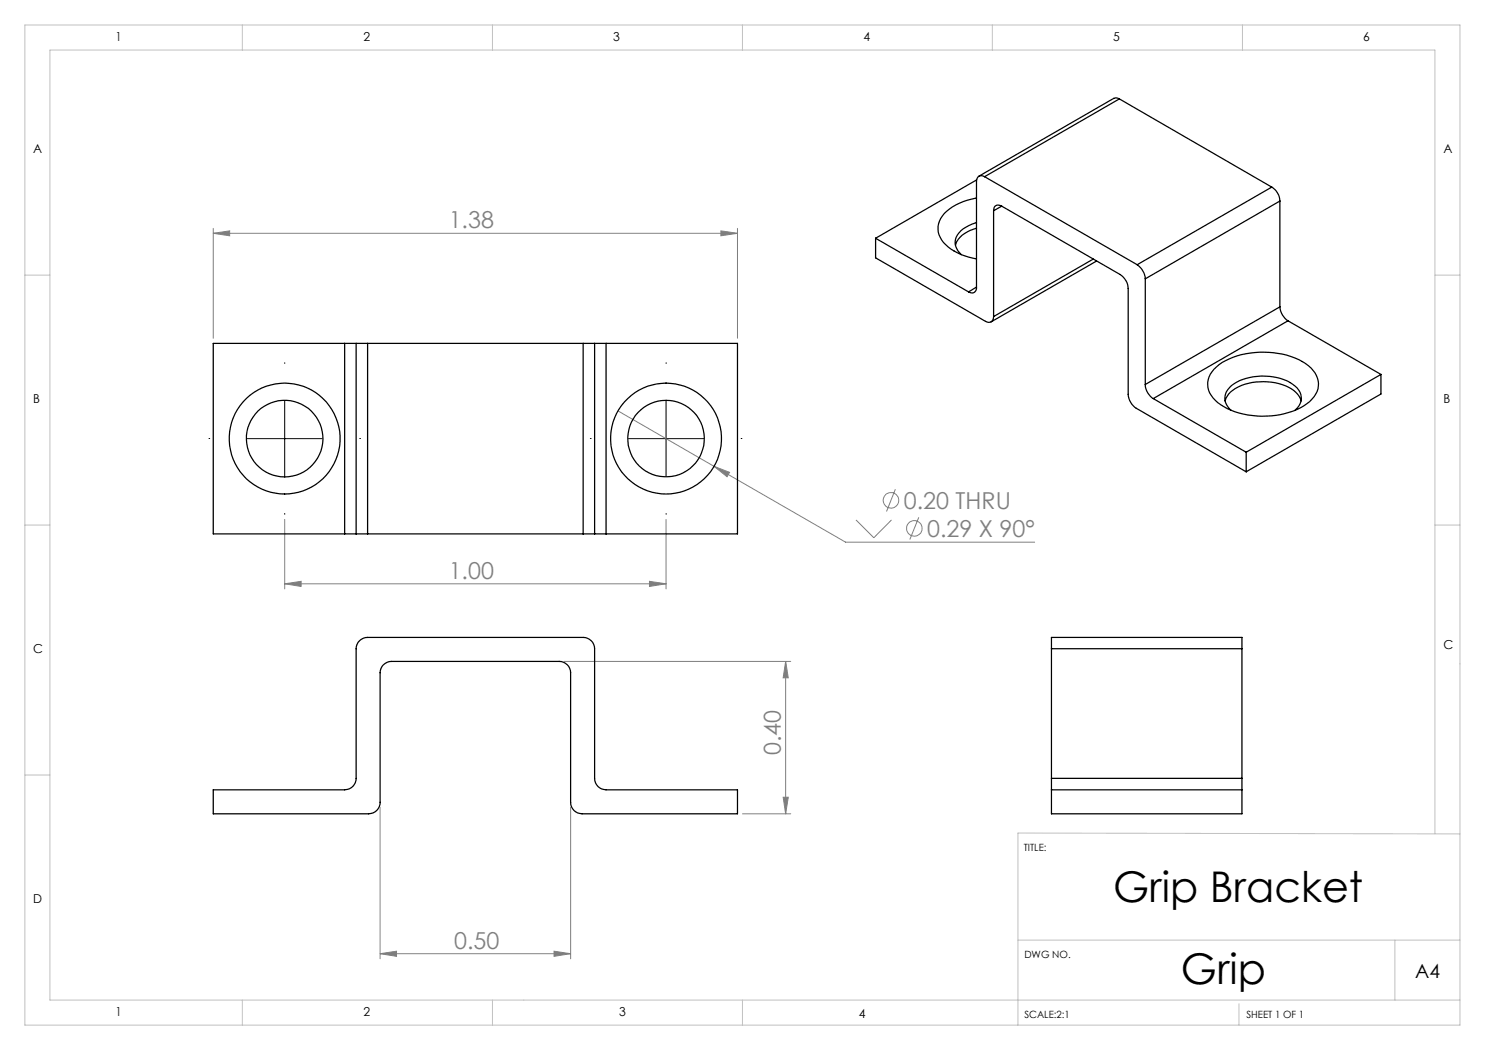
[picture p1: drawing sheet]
<svg xmlns="http://www.w3.org/2000/svg" width="297mm" height="210mm" viewBox="0 0 297 210" stroke-linecap="round" stroke-linejoin="round" font-family="sans-serif">
<g fill="none" stroke="#808080" stroke-width=".2">
<path d="M42.7 46.7l3.2-.5v1zM42.7 45.7v22M42.7 46.7h104.8M144.2 46.2l3.3 .5-3.3 .5zM147.5 45.7v22M123.6 82.2l45.5 26.2h37.8M142.8 93.3l3.1 1.2-.5 .8zM179.1 97.9l-1.8 4.4M56.9 116.8l3.3-.5v1zM56.9 103.9v13.9M56.9 116.8h76.3M129.9 116.3l3.3 .5-3.3 .5z"/>
<path d="M133.2 103.9v13.9M171.2 104l3.6 3.6 3.5-3.6M183.8 103.5l-1.8 4.4M112.8 132.3h45.4M157.1 132.3v30.5M157.1 132.3l.6 3.3h-1.1zM156.6 159.4h1.1l-.6 3.4zM76 161.5v30.3M114.1 161.5v30.3M148.5 162.8h9.7M76 190.7l3.3-.5v1.1zM76 190.7h38.1"/>
<path d="M110.8 190.2l3.3 .5-3.3 .6z"/>
<circle cx="178.2" cy="100.1" r="1.55"/>
<circle cx="182.9" cy="105.7" r="1.55"/>
</g>
<path d="M56.9 72.7v-.2M133.2 72.7v-.2M41.9 87.7h-.1M71.9 87.7h.2M118.2 87.7h-.1M148.2 87.7h.2M56.9 102.7v.2M133.2 102.7v.2" fill="none" stroke="#000" stroke-width=".2" stroke-dasharray="15.2 1.3 1.3 1.3"/>
<path d="M49.4 87.7h15M56.9 80.2v15M125.7 87.7h15M133.2 80.2v15" fill="none" stroke="#000" stroke-width=".2"/>
<g fill="none" stroke="#c0c0c0" stroke-width=".2">
<path d="M5 5h287v200h-287zM48.5 5v5M98.5 5v5M148.5 5v5M198.5 5v5M248.5 5v5M5 55h5M287 55h5M5 105h5M287 105h5M5 155h5M287 166.7v-156.7h-277v190h282"/>
<path d="M292 166.8l-88.4-.2v38.4M203.6 188h88.4M279 188v12M48.5 200v5M98.5 200v5M148.5 200v5M247.8 200.8v4.2"/>
</g>
<g fill="#808080">
<path d="M76 190.7l3.3-.5v1.1zM110.8 190.2l3.3 .5-3.3 .6zM42.7 46.7l3.2-.5v1zM144.2 46.2l3.3 .5-3.3 .5zM56.9 116.8l3.3-.5v1zM129.9 116.3l3.3 .5-3.3 .5zM142.8 93.3l2.6 2 .5-.8z"/>
<path d="M157.1 132.3l.6 3.3h-1.1zM156.6 159.4h1.1l-.6 3.4z"/>
</g>
<g fill="none" stroke="#000" stroke-width=".25">
<path d="M223.9 19.8a1.12 1.12 0 0 0-1.2-.1l-26.9 15.5M223.9 19.8l-27 15.5M223.9 19.8l30.5 17.6M195.3 39.6a10.4 10.4 0 0 0-7.2 4.1 4.2 4.2 0 0 0 1.5 5.7 12.1 12.1 0 0 0 5.7 2.4M195.3 36l-20.2 11.7M196.9 35.3a1 1 0 0 0-1.1-.1 1 1 0 0 0-.5 1.1v21.1M196.9 35.3l30.5 17.6M254.4 37.4a3.4 3.4 0 0 1 1.6 2.8M254.4 37.4l-27 15.5M175.1 47.7v3.9l22 12.7a1 1 0 0 0 1.1 .1 1 1 0 0 0 .5-1.1M175.1 47.7l18.6 10.7M195.3 57.4a.97 .97 0 0 1-.5 1.1 .97 .97 0 0 1-1.1-.1"/>
<path d="M195.3 44.5a5.6 5.6 0 0 0-4.2 3.4 3.1 3.1 0 0 0 1.2 3M195.3 45.6a5.3 5.3 0 0 0-4.2 3.5M195.3 57.4l-1.6 1M198.7 42.1v21.2M200.3 41.2l23.7 13.7a3.5 3.5 0 0 1 1.6 2.8v21.2a3.7 3.7 0 0 0 1.7 2.8l21.9 12.7M200.3 41.2a.99 .99 0 0 0-1.1-.1 .99 .99 0 0 0-.5 1M200.3 41.2l-1.6 .9M218.7 51.8l-20 11.5M219.3 52.2l-21.1 12.2M227.4 52.9a3.8 3.8 0 0 1 1.7 2.9M229.1 55.8v21.1M256 40.2l-26.9 15.6"/>
<path d="M256 40.2v21.2M68.9 68.7h2.3M68.9 68.7h-26.2v38.1h26.2M68.9 68.7v38.1M71.2 68.7h2.3M71.2 68.7v38.1M73.5 68.7v38.1M73.5 68.7h43.1M116.6 68.7h2.3M116.6 68.7v38.1M118.9 68.7h2.3M118.9 68.7v38.1"/>
<path d="M121.2 68.7h26.3v38.1h-26.3M121.2 68.7v38.1M229.1 76.9a3.5 3.5 0 0 0 1.5 2.8M230.6 79.7l18.6 10.7M242.8 73.8a13.7 13.7 0 0 1 10-3.4 14.1 14.1 0 0 1 9.4 3.2 4.3 4.3 0 0 1-.3 6.7 16.2 16.2 0 0 1-14.1 2.3 8.8 8.8 0 0 1-6.1-4.5 4.2 4.2 0 0 1 1.1-4.3zM256 61.4a3.7 3.7 0 0 0 1.6 2.8M256 61.4l-26.9 15.5M257.6 64.2l-27 15.5M257.6 64.2l18.6 10.7M276.2 74.9l-27 15.5M276.2 74.9v3.9l-27 15.6M245 80.2a4.8 4.8 0 0 1 3.2-3.1 11.9 11.9 0 0 1 10.6 1l.8 .8 .6 1.3"/>
<path d="M246.2 82a3 3 0 0 1 .1-4.9 11.4 11.4 0 0 1 12.3-.2 3 3 0 0 1 .4 5.1M249.2 90.4v4M68.9 106.8h2.3M71.2 106.8h2.3M73.5 106.8h43.1M116.6 106.8h2.3M118.9 106.8h2.3M71.9 128.2a2.31 2.31 0 0 1 1.6-.7h43.1a2.29 2.29 0 0 1 2.3 2.2v26a2.29 2.29 0 0 0 2.3 2.3h26.3v4.8h-31.1a2.29 2.29 0 0 1-2.3-2.3v-26a2.29 2.29 0 0 0-2.3-2.2h-33.5a2.29 2.29 0 0 0-2.3 2.2v26a2.29 2.29 0 0 1-2.3 2.3h-31v-4.8h26.2a2.29 2.29 0 0 0 2.3-2.3v-26a2.31 2.31 0 0 1 .7-1.5zM210.3 129.7v-2.2h38.1v2.2M210.3 129.7v26M210.3 129.7h38.1M248.4 129.7v26"/>
<path d="M210.3 155.7v2.3M210.3 158v4.8h38.1v-4.8M210.3 158h38.1M210.3 155.7h38.1M248.4 155.7v2.3"/>
<circle cx="56.9" cy="87.7" r="11.1"/>
<circle cx="56.9" cy="87.7" r="7.6"/>
<circle cx="133.2" cy="87.7" r="7.7"/>
<circle cx="133.2" cy="87.7" r="11.1"/>
</g>
<g font-size="8.5">
<text x="222.6" y="180.3">Grip Bracket</text>
<text x="236.2" y="196.7">Grip</text>
</g>
<g font-size="4.7" fill="#808080">
<text x="89.7" y="45.6">1.38</text>
<text x="180.8" y="101.8">0.20 THRU</text>
<text x="185.4" y="107.4">0.29 X 90°</text>
<text x="89.7" y="115.7">1.00</text>
<text x="156.1" y="151" transform="rotate(-90 156.1 151)">0.40</text>
<text x="90.8" y="189.7">0.50</text>
</g>
<text font-size="3.9" x="283" y="195.7">A4</text>
<g font-size="2.5">
<text x="23.1" y="8.2">1</text>
<text x="72.7" y="8.2">2</text>
<text x="122.7" y="8.2">3</text>
<text x="172.7" y="8.2">4</text>
<text x="222.7" y="8.2">5</text>
<text x="272.7" y="8.2">6</text>
<text x="6.7" y="30.7">A</text>
<text x="288.7" y="30.7">A</text>
<text x="6.7" y="80.7">B</text>
<text x="288.7" y="80.7">B</text>
<text x="6.7" y="130.7">C</text>
<text x="288.7" y="129.7">C</text>
<text x="6.7" y="180.7">D</text>
<text x="23.1" y="203.2">1</text>
<text x="72.7" y="203.2">2</text>
<text x="123.8" y="203.2">3</text>
<text x="171.8" y="203.6">4</text>
</g>
<g font-size="2">
<text x="204.8" y="170.2">TITLE:</text>
<text x="204.9" y="191.6">DWG NO.</text>
<text x="204.9" y="203.6">SCALE:2:1</text>
<text x="249.3" y="203.6">SHEET 1 OF 1</text>
</g>
</svg>
